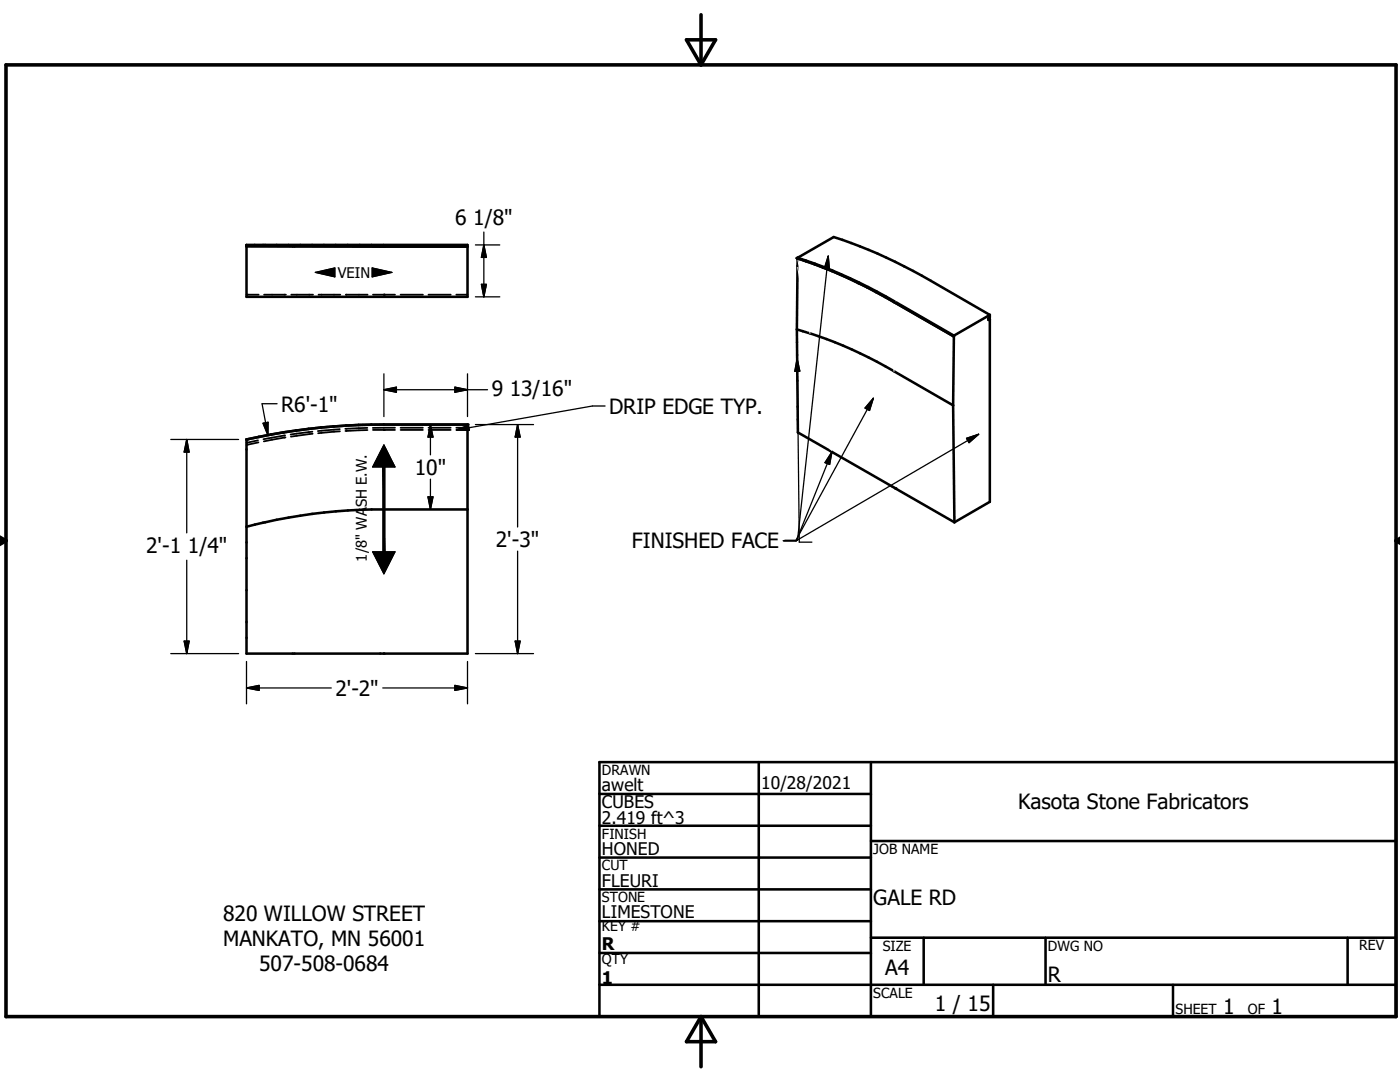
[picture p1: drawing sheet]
<svg xmlns="http://www.w3.org/2000/svg" width="279mm" height="216mm" viewBox="0 0 279 216" stroke-linecap="round" stroke-linejoin="round" font-family="sans-serif">
<g fill="none" stroke="#000" stroke-width=".51">
<path d="M49.2 49.2h44.1M76.6 48.9h-27.4v10.3h44.1v-10.3h-16.7M159.2 51.6l-.2 14.1M159.2 51.4a99.3 99.3 0 0 1 19.4 8.8l11.8 6.8M159.2 51.4l-.2 .1a96.6 96.6 0 0 1 17.6 7.8l13.6 7.8 .2-.1M159.2 51.4l7.2-4.1a95.4 95.4 0 0 1 19.4 8.7l11.7 6.8M159 65.7l2.4 .7M159 65.7l.2 20.6 19.5 11.1M161.4 66.4a84.2 84.2 0 0 1 17 7.7M178.4 74.1l11.8 6.8M190.4 67l-.2 13.9M197.3 63.5v.4l.2-.2"/>
<path d="M197.3 63.5l.2 .2M197.5 62.8v.5l-.2 .2M197.5 62.8l-7.1 4.2M197.5 63.7v36.4l-7 4.1M49.2 87.7a124.6 124.6 0 0 1 27.4-3h16.7v45.7h-44.1zM178.7 97.4l11.8 6.8M190.2 80.9l.3 23.3M52.5 104.3l-3.3 .8M76.6 101.7a106.1 106.1 0 0 0-24.1 2.6M76.6 101.7h16.7M119.6 158.4h54.2M119.6 152.1h159v50.8h-159z"/>
<path d="M151.4 152.1v50.8M173.8 152.1v50.8M119.6 164.8h54.2M119.6 171.1h54.2M119.6 177.5h54.2M173.8 167.8h104.8M119.6 183.8h54.2M119.6 190.2h54.2M119.6 196.5h159M173.8 187.1h104.8M184.3 187.1v9.4M198.2 196.5v6.4"/>
<path d="M208.7 187.1v9.4M234.1 196.5v6.4M268.9 187.1v9.4"/>
</g>
<g fill="#000">
<circle cx="76.6" cy="58.8" r=".18"/>
<circle cx="159" cy="51.5" r=".25"/>
<circle cx="190.2" cy="67.1" r=".25"/>
<circle cx="49.2" cy="87.7" r=".25"/>
<circle cx="76.6" cy="85.8" r=".18"/>
<circle cx="93.3" cy="84.7" r=".25"/>
<circle cx="178.7" cy="97.4" r=".25"/>
<circle cx="76.6" cy="130.4" r=".18"/>
</g>
<g fill="none" stroke="#000" stroke-width=".36">
<path d="M49.2 49.1h2.2M49.2 58.8h.1M49.3 58.8h2.3M52.5 49.1h4.4M52.7 58.8h4.4M58 49.1h4.4M58.1 58.8h4.4M63.5 49.1h4.3M63.6 58.8h4.3M68.9 49.1h4.4M69 58.8h4.4M74.4 49.1h4.4"/>
<path d="M74.4 58.8h4.4M76.6 48.9h.1M79.9 49.1h4.5M79.9 58.8h4.5M85.5 49.1h4.4M85.5 58.8h4.4M91.1 49.1h2.2M91.1 58.8h2.2M178.6 60.2l-.2 .1M49.2 88.3h.1M49.3 88.8h-.1M51.5 87.9l-2.2 .4"/>
<path d="M51.6 88.3l-2.3 .4M56.9 86.9l-4.3 .7M57 87.3l-4.3 .8M62.3 86.1l-4.3 .6M62.4 86.5l-4.4 .6M67.8 85.6l-4.4 .4M67.8 86.1l-4.3 .3M73.3 85.4l-4.4 .2M73.3 85.8l-4.4 .2M74.4 85.8h4.4M78.8 85.4h-4.4M79.9 85.8h4.5"/>
<path d="M79.9 85.4h4.5M85.5 85.8h4.4M85.5 85.4h4.4M91.1 85.8h2.2M91.1 85.4h2.2M178.2 97.1l.4 .3"/>
</g>
<path d="M159.2 53.1l2.2 13.3 4.4 23.6M159.2 51.6l2.5 14.9 4.3 23.7M185.8 56l-7.2 4.2M178.6 60.3l-.2 13.8 .3 23.3" fill="none" stroke="#fff" stroke-width=".2"/>
<path d="M62.9 54.4l3.9-.9v1.7zM74.3 53.5l3.9 .9-3.9 .8zM76.6 88.8l2.2 4.4h-4.4zM76.4 93.2h.4v16.9zM76.4 93.2l.4 16.9h-.4zM74.4 110.1h4.4l-2.2 4.4z" fill="#000" stroke="#000" stroke-width=".2"/>
<path d="M1.2 12.9h277.4v190h-277.4zM137 7.9h5.8l-2.9 5zM139.9 2.9v10M-.1 107.9h1.3M-.1 107.2l1.3 .7M1.2 107.9l-1.2 .7M278.6 107.9h.8M278.6 107.9l.8 .5M279.4 107.4l-.8 .5M139.9 202.9v10M139.9 202.9l2.9 5h-5.8z" fill="none" stroke="#000" stroke-width=".71"/>
<g fill="none" stroke="#000" stroke-width=".25">
<path d="M62.9 54.4l3.9-.9v1.7zM74.3 53.5l3.9 .9-3.9 .8zM94.9 59.2h4.8M94.9 48.9h4.8M96.1 56.7h1l-.5 2.5zM96.6 46.3v12.9M96.6 48.9l.5 2.5h-1zM165.3 51.1l-6.1 56.7h-2.5M165.3 51.1l.2 2.5-1-.1zM76.6 77.8h20.7M76.6 77.8l2.5-.5v1zM76.6 74.6v8.5"/>
<path d="M90.8 77.3l2.5 .5-2.5 .5zM93.3 74.6v8.5M159.1 71.6l.4 36.6h2.5M159.1 71.6l.5 2.5h-1zM174.3 79.5l-15.5 28.4h-2.5M174.3 79.5l-.8 2.4-.9-.5zM34.1 87.7h13.5M37.3 87.7v18.6M37.3 87.7l.4 2.5h-.9zM52.5 84.5l1-.2v2.5zM55.3 80.6h-3l1.2 6.2M76.4 93.2v16.9"/>
<path d="M76.6 88.8l2.2 4.4h-4.4zM76.8 93.2v16.9M85.4 99.1h1l-.5 2.6zM85.9 84.7l.5 2.5h-1zM85.9 84.7v6.1M85.9 95.6v6.1M91.1 85.8l2.4-1 .2 1zM94.9 84.7h11.6M103.3 84.7v20.5M103.3 84.7l.5 2.5h-1zM120.8 81h-2.6l-27.1 4.8M166 90.2l-7.1 17.7h-2.5"/>
<path d="M166 90.2l-.4 2.5-.9-.4zM192.9 87.5l2.4-.8-1.9 1.6zM195.3 86.7l-36.3 21.1h-2.5M37.3 111.8v18.6M74.4 110.1h4.4l-2.2 4.4zM103.3 110v20.4M34.1 130.4h13.5M36.8 127.9h.9l-.4 2.5zM49.2 137.3h16.9M49.2 137.3l2.5-.5v1zM49.2 132v8.4M76.4 137.3h16.9"/>
<path d="M90.8 136.8l2.5 .5-2.5 .5zM93.3 132v8.4M94.9 130.4h11.6M102.8 127.9h1l-.5 2.5z"/>
</g>
<g fill="#000" stroke="#000" stroke-width=".25">
<path d="M96.1 56.7h1l-.5 2.5zM96.6 48.9l.5 2.5h-1zM165.3 51.1l.2 2.5-1-.1zM76.6 77.8l2.5-.5v1zM90.8 77.3l2.5 .5-2.5 .5zM159.1 71.6l.5 2.5h-1zM37.3 87.7l.4 2.5h-.9zM52.5 84.5l1-.2v2.5zM85.4 99.1h1l-.5 2.6zM85.9 84.7l.5 2.5h-1zM91.1 85.8l2.4-1 .2 1zM103.3 84.7l.5 2.5h-1z"/>
<path d="M166 90.2l-.4 2.5-.9-.4zM174.3 79.5l-.8 2.4-.9-.5zM192.9 87.5l2.4-.8-1.9 1.6zM36.8 127.9h.9l-.4 2.5zM49.2 137.3l2.5-.5v1zM90.8 136.8l2.5 .5-2.5 .5zM102.8 127.9h1l-.5 2.5z"/>
</g>
<g font-size="4.2">
<text x="90.8" y="44.9">6 1/8&quot;</text>
<text x="56.1" y="82.1">R6'-1&quot;</text>
<text x="98.1" y="79">9 13/16&quot;</text>
<text x="121.6" y="82.5">DRIP EDGE TYP.</text>
<text x="82.8" y="94.7">10&quot;</text>
<text x="29.2" y="110.3">2'-1 1/4&quot;</text>
<text x="99" y="109.1">2'-3&quot;</text>
<text x="126.1" y="109.4">FINISHED FACE</text>
<text x="66.9" y="138.9">2'-2&quot;</text>
<text x="203.2" y="161.5">Kasota Stone Fabricators</text>
<text x="44.5" y="183.7">820 WILLOW STREET</text>
<text x="174.3" y="180.5">GALE RD</text>
<text x="44.5" y="188.8">MANKATO, MN 56001</text>
<text x="51.7" y="193.8">507-508-0684</text>
<text x="176.7" y="194.6">A4</text>
<text x="209.1" y="196">R</text>
<text x="186.6" y="201.7">1 / 15</text>
<text x="244.1" y="202.3">1</text>
<text x="253.8" y="202.3">1</text>
</g>
<g font-size="3.5">
<text x="120.1" y="157.9">awelt</text>
<text x="120.1" y="161.2">CUBES</text>
<text x="151.9" y="157.4">10/28/2021</text>
<text x="120.1" y="164.5">2.419 ft^3</text>
<text x="120.1" y="170.6">HONED</text>
<text x="120.1" y="176.9">FLEURI</text>
<text x="120.1" y="183.3">LIMESTONE</text>
<text x="120.1" y="189.7">R</text>
<text x="120.1" y="196.4">1</text>
</g>
<g font-size="2.9">
<text x="67.4" y="55.4">VEIN</text>
<text x="73.2" y="112.1" transform="rotate(-90 73.2 112.1)">1/8&quot; WASH E.W.</text>
</g>
<g font-size="2.8">
<text x="120.1" y="154.6">DRAWN</text>
<text x="120.1" y="167.3">FINISH</text>
<text x="120.1" y="173.7">CUT</text>
<text x="174.3" y="170.4">JOB NAME</text>
<text x="120.1" y="180">STONE</text>
<text x="120.1" y="185.8">KEY #</text>
<text x="176.2" y="189.7">SIZE</text>
<text x="209.1" y="189.7">DWG NO</text>
<text x="271.3" y="189.7">REV</text>
<text x="120.1" y="192.4">QTY</text>
<text x="174.3" y="199.1">SCALE</text>
<text x="234.6" y="202.3">SHEET</text>
<text x="249" y="202.3">OF</text>
</g>
</svg>
